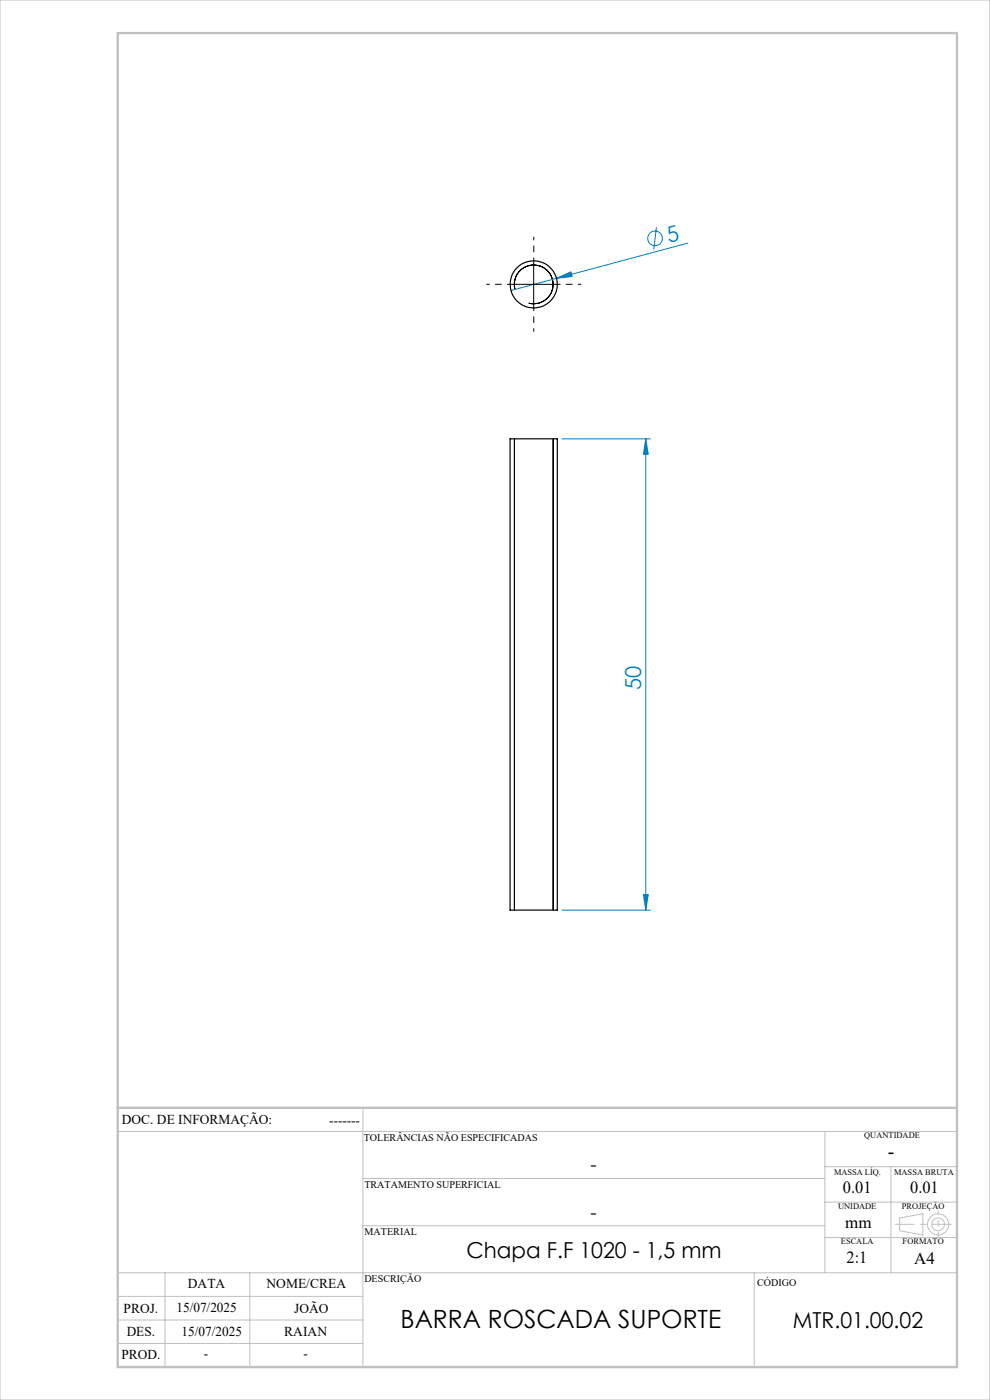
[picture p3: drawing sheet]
<svg xmlns="http://www.w3.org/2000/svg" width="210mm" height="297mm" viewBox="0 0 210 297" stroke-linecap="round" stroke-linejoin="round" font-family="sans-serif">
<g fill="none" stroke="#0080c0" stroke-width=".21">
<path d="M118 59.1l3.1-1.4 .3 1zM139.2 48.2l-.5 4.7M145.9 51.6l-37.5 10M119.2 93.1h18.8M137 93.1l.5 3.3h-1zM137 93.1v100M119.2 193.1h18.8M136.5 189.8h1l-.5 3.3z"/>
<circle cx="138.9" cy="50.6" r="1.55"/>
</g>
<g fill="none" stroke="#c0c0c0" stroke-width=".21">
<path d="M0 0h210v297h-210zM77 235v55M25 240h178M77 250h98M175 240v30M175 255h28M175 247.5h28M189 247.5v22.5M190.8 258.4l5-.9v4.5l-5-.9zM25 275h52M25 270h178M35 270v20"/>
<path d="M53 270v20M77 260h98M160 270v20M175 262.5h28M25 285h52M25 280h52"/>
<circle cx="199" cy="259.7" r="1.34"/>
<circle cx="199" cy="259.7" r="2.25"/>
</g>
<path d="M113.2 55.3v10M108.2 60.3h10M109.3 61.4a4.1 4.1 0 0 1 3.6-5.2 4.1 4.1 0 0 1 4.4 4.5 4.1 4.1 0 0 1-5.2 3.6M109.1 93.1v100M117.3 93.1v100" fill="none" stroke="#000" stroke-width=".21"/>
<path d="M201.8 259.7h-11.9" fill="none" stroke="#c0c0c0" stroke-width=".21" stroke-dasharray="15.2 1.3 1.3 1.3" stroke-dashoffset="11.2"/>
<path d="M199 256.9v5.4" fill="none" stroke="#c0c0c0" stroke-width=".21" stroke-dasharray="15.2 1.3 1.3 1.3" stroke-dashoffset="14.4"/>
<path d="M25 7h178v283h-178zM25 235h178" fill="none" stroke="#c0c0c0" stroke-width=".5"/>
<path d="M113.2 55.3v-5M108.2 60.3h-5M113.2 65.3v5M118.2 60.3h5" fill="none" stroke="#000" stroke-width=".21" stroke-dasharray="15.2 1.3 1.3 1.3" stroke-dashoffset="14.6"/>
<g fill="#0080c0">
<path d="M118 59.1l3.1-1.4 .3 1z"/>
<path d="M137 93.1l.5 3.3h-1zM136.5 189.8h1l-.5 3.3z"/>
</g>
<g fill="none" stroke="#000" stroke-width=".25">
<path d="M108.2 93.1h10v100h-10z"/>
<circle cx="113.2" cy="60.3" r="5"/>
</g>
<text font-size="5.3" x="85" y="281.7">BARRA ROSCADA SUPORTE</text>
<g font-size="4.7" fill="#0080c0">
<text x="141.9" y="51.5" transform="rotate(-15 141.9 51.5)">5</text>
<text x="136" y="146.4" transform="rotate(-90 136 146.4)">50</text>
</g>
<g font-size="4.7">
<text x="99" y="266.8">Chapa F.F 1020 - 1,5 mm</text>
<text x="168.2" y="281.7">MTR.01.00.02</text>
</g>
<text font-size="4.3" x="188.3" y="245.8">-</text>
<g font-size="4">
<text x="125.2" y="248.4">-</text>
<text x="125.2" y="258.6">-</text>
</g>
<g font-size="3.6">
<text x="178.8" y="253.1">0.01</text>
<text x="193.1" y="253.1">0.01</text>
<text x="179.3" y="260.6">mm</text>
<text x="179.6" y="267.9">2:1</text>
<text x="193.9" y="268.1">A4</text>
</g>
<g font-size="2.9">
<text x="25.9" y="238.4">DOC. DE INFORMAÇÃO:</text>
<text x="69.8" y="238.6">-------</text>
<text x="39.9" y="273.2">DATA</text>
<text x="56.5" y="273.2">NOME/CREA</text>
<text x="26.2" y="278.6">PROJ.</text>
<text x="37.4" y="278.2">15/07/2025</text>
<text x="62.4" y="278.6">JOÃO</text>
<text x="26.9" y="283.4">DES.</text>
<text x="38.5" y="283.4">15/07/2025</text>
<text x="60.3" y="283.4">RAIAN</text>
<text x="25.7" y="288.3">PROD.</text>
<text x="43.3" y="288">-</text>
<text x="64.4" y="288">-</text>
</g>
<g font-size="2.2">
<text x="77.2" y="242.1">TOLERÂNCIAS NÃO ESPECIFICADAS</text>
<text x="77.3" y="251.9">TRATAMENTO SUPERFICIAL</text>
<text x="77.3" y="261.9">MATERIAL</text>
<text x="77.3" y="272.1">DESCRIÇÃO</text>
<text x="160.6" y="272.8">CÓDIGO</text>
</g>
<g font-size="1.8">
<text x="183.3" y="241.4">QUANTIDADE</text>
<text x="176.9" y="249.2">MASSA LÍQ.</text>
<text x="189.7" y="249.2">MASSA BRUTA</text>
<text x="177.8" y="256.5">UNIDADE</text>
<text x="191.3" y="256.5">PROJEÇÃO</text>
<text x="178.4" y="264">ESCALA</text>
<text x="191.5" y="264">FORMATO</text>
</g>
</svg>
